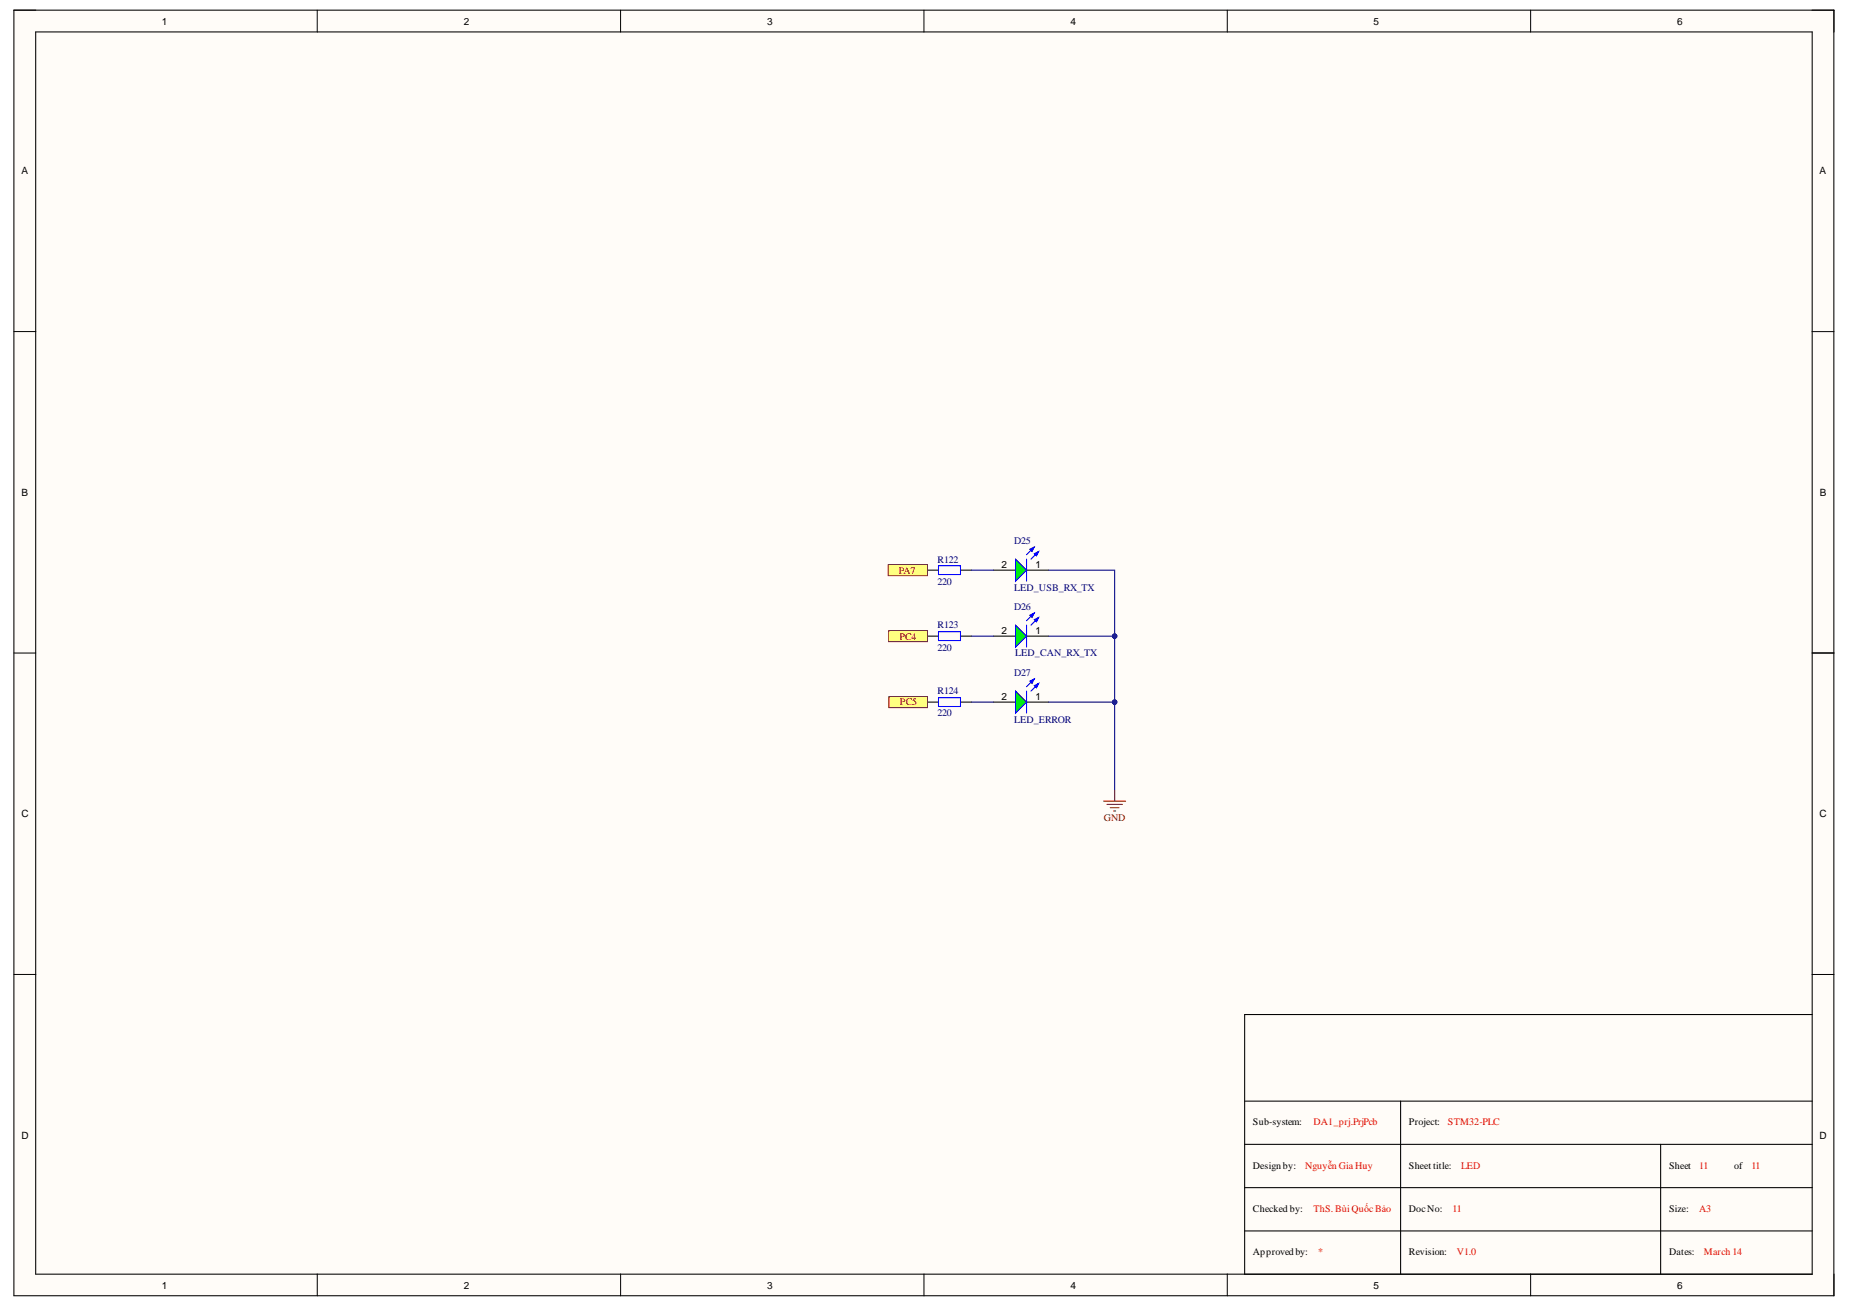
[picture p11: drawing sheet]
<svg xmlns="http://www.w3.org/2000/svg" width="297mm" height="210mm" viewBox="0 0 297 210" stroke-linecap="round" stroke-linejoin="round" font-family="sans-serif">
<g fill="#fffcf8">
<path d="M2.2 1.6h292.3v206.5h-292.3z" fill-rule="evenodd"/>
<path d="M5.8 5.2h285.1v199.4h-285.1z" fill-rule="evenodd"/>
</g>
<g fill="none" stroke="#000" stroke-width=".16">
<path d="M2.2 1.6h3.6M50.9 1.6v3.6M99.6 1.6v3.6M148.3 1.6v3.6M197.1 1.6v3.6M245.8 1.6v3.6M290.9 1.6h3.6v3.6M2.2 53.3h3.6M290.9 53.3h3.6M2.2 104.9h3.6M290.9 104.9h3.6M2.2 156.5h3.6"/>
<path d="M290.9 156.5h3.6M50.9 204.6v3.5M99.6 204.6v3.5M148.4 204.6v3.5M197.1 204.6v3.5M245.8 204.6v3.5M294.5 204.6v3.5"/>
</g>
<path d="M2.2 1.6h292.2v206.5h-292.2zM5.7 5.1h285.3v199.5h-285.3zM159.5 91.6h3.6M164.8 91.6h3.6M291 104.9h3.5M199.8 176.8h91.2M224.9 176.8v27.8M291 162.9h-91.2v41.7M199.8 183.8h91.2M199.8 190.7h91.2M199.8 197.7h91.2M266.6 183.8v20.8" fill="none" stroke="#000" stroke-width=".17"/>
<path d="M163.1 89.8l1.7 1.8-1.7 1.7z" fill="#0f0"/>
<path d="M163.1 89.8l1.7 1.8-1.7 1.7zM166.1 87.9l-1.3 1.2M166.8 88.6l-1.3 1.2" fill="none" stroke="#00f" stroke-width=".17"/>
<path d="M166.1 88.9l.7-.3-.4 .7z" fill="#00f"/>
<path d="M166.1 88.9l.7-.3-.4 .7z" fill="none" stroke="#00f" stroke-width=".17"/>
<path d="M165.4 88.2l.7-.3-.4 .7z" fill="#00f"/>
<path d="M164.8 89.8v3.5M165.4 88.2l.7-.3-.4 .7z" fill="none" stroke="#00f" stroke-width=".17"/>
<path d="M159.5 102.2h3.6M164.8 102.2h3.6" fill="none" stroke="#000" stroke-width=".17"/>
<path d="M163.1 100.4l1.7 1.8-1.7 1.7z" fill="#0f0"/>
<path d="M166.1 98.5l-1.3 1.2M166.8 99.2l-1.3 1.2M163.1 100.4l1.7 1.8-1.7 1.7z" fill="none" stroke="#00f" stroke-width=".17"/>
<path d="M166.1 99.5l.7-.3-.4 .7z" fill="#00f"/>
<path d="M166.1 99.5l.7-.3-.4 .7z" fill="none" stroke="#00f" stroke-width=".17"/>
<path d="M165.4 98.8l.7-.3-.4 .7z" fill="#00f"/>
<path d="M165.4 98.8l.7-.3-.4 .7zM164.8 100.4v3.5" fill="none" stroke="#00f" stroke-width=".17"/>
<path d="M159.5 112.8h3.6M164.8 112.8h3.6" fill="none" stroke="#000" stroke-width=".17"/>
<path d="M163.1 111l1.7 1.8-1.7 1.7z" fill="#0f0"/>
<path d="M163.1 111l1.7 1.8-1.7 1.7zM166.1 109l-1.3 1.3M166.8 109.8l-1.3 1.2" fill="none" stroke="#00f" stroke-width=".17"/>
<path d="M166.1 110.1l.7-.3-.4 .7z" fill="#00f"/>
<path d="M166.1 110.1l.7-.3-.4 .7z" fill="none" stroke="#00f" stroke-width=".17"/>
<path d="M165.4 109.4l.7-.4-.4 .8z" fill="#00f"/>
<path d="M150.7 90.9h3.5v1.4h-3.5zM150.7 101.5h3.5v1.4h-3.5zM150.7 112.1h3.5v1.4h-3.5zM164.8 111v3.5M165.4 109.4l.7-.4-.4 .8z" fill="none" stroke="#00f" stroke-width=".17"/>
<path d="M177.2 128.7h3.5M177.7 129.2h2.5M178.3 129.7h1.4M178.8 130.2h.3M179 126.9v1.8" fill="none" stroke="#800000" stroke-width=".17"/>
<path d="M148.9 91.6h1.8M154.2 91.6h1.8M148.9 102.2h1.8M148.9 112.8h1.8M154.2 102.2h1.8M154.2 112.8h1.8" fill="none" stroke="#000" stroke-width=".17"/>
<path d="M142.6 90.7h6.3v1.7h-6.3z" fill-rule="evenodd" fill="#ffff80"/>
<path d="M142.6 90.7h6.3v1.7h-6.3z" fill="none" stroke="#800000" stroke-width=".16"/>
<path d="M142.7 101.3h6.2v1.7h-6.2z" fill-rule="evenodd" fill="#ffff80"/>
<path d="M142.7 101.3h6.2v1.7h-6.2z" fill="none" stroke="#800000" stroke-width=".16"/>
<path d="M142.7 111.9h6.2v1.7h-6.2z" fill-rule="evenodd" fill="#ffff80"/>
<path d="M142.7 111.9h6.2v1.7h-6.2z" fill="none" stroke="#800000" stroke-width=".16"/>
<path d="M168.4 91.6h10.6v35.3" fill="none" stroke="#000080" stroke-width=".17"/>
<circle cx="179" cy="102.2" r=".35" fill="#000080"/>
<circle cx="179" cy="102.2" r=".35" fill="none" stroke="#000080" stroke-width=".16"/>
<circle cx="179" cy="112.8" r=".35" fill="#000080"/>
<circle cx="179" cy="112.8" r=".35" fill="none" stroke="#000080" stroke-width=".16"/>
<path d="M168.4 102.2h10.6" fill="none" stroke="#000080" stroke-width=".17"/>
<circle cx="179" cy="102.2" r=".35" fill="#000080"/>
<circle cx="179" cy="102.2" r=".35" fill="none" stroke="#000080" stroke-width=".16"/>
<path d="M168.4 112.8h10.6" fill="none" stroke="#000080" stroke-width=".17"/>
<circle cx="179" cy="112.8" r=".35" fill="#000080"/>
<circle cx="179" cy="112.8" r=".35" fill="none" stroke="#000080" stroke-width=".16"/>
<path d="M156 91.6h3.5M156 102.2h3.5M156 112.8h3.5" fill="none" stroke="#000080" stroke-width=".17"/>
<g font-size="1.6">
<text x="26" y="4">1</text>
<text x="74.4" y="4">2</text>
<text x="123.2" y="4">3</text>
<text x="171.9" y="4">4</text>
<text x="220.5" y="4">5</text>
<text x="269.3" y="4">6</text>
<text x="3.5" y="28">A</text>
<text x="292.1" y="28">A</text>
<text x="3.5" y="79.6">B</text>
<text x="292.2" y="79.6">B</text>
<text x="160.8" y="91.2">2</text>
<text x="166.2" y="91.2">1</text>
<text x="160.8" y="101.9">2</text>
<text x="166.2" y="101.9">1</text>
<text x="160.8" y="112.4">2</text>
<text x="166.2" y="112.4">1</text>
<text x="3.5" y="131.3">C</text>
<text x="292.1" y="131.3">C</text>
<text x="3.5" y="182.8">D</text>
<text x="201.2" y="180.6">Sub-system:</text>
<text x="226.2" y="180.6">Project:</text>
<text x="292.1" y="182.8">D</text>
<text x="201.2" y="187.7">Design by:</text>
<text x="226.2" y="187.7">Sheet title:</text>
<text x="268" y="187.7">Sheet</text>
<text x="278.4" y="187.7">of</text>
<text x="201.2" y="194.6">Checked by:</text>
<text x="226.2" y="194.6">DocNo:</text>
<text x="268" y="194.6">Size:</text>
<text x="201.2" y="201.5">Approved by:</text>
<text x="226.2" y="201.5">Revision:</text>
<text x="268" y="201.5">Dates:</text>
<text x="26" y="206.9">1</text>
<text x="74.4" y="206.9">2</text>
<text x="123.2" y="206.9">3</text>
<text x="171.9" y="206.9">4</text>
<text x="220.5" y="206.9">5</text>
<text x="269.3" y="206.9">6</text>
</g>
<g font-size="1.6" fill="#000080">
<text x="162.9" y="87.3">D25</text>
<text x="150.5" y="90.4">R122</text>
<text x="150.5" y="93.9">220</text>
<text x="162.9" y="94.9">LED_USB_RX_TX</text>
<text x="150.5" y="100.9">R123</text>
<text x="162.9" y="98">D26</text>
<text x="150.5" y="104.5">220</text>
<text x="163" y="105.3">LED_CAN_RX_TX</text>
<text x="150.5" y="111.5">R124</text>
<text x="162.9" y="108.5">D27</text>
<text x="150.5" y="115">220</text>
<text x="162.9" y="116.1">LED_ERROR</text>
</g>
<g font-size="1.6" fill="#800000">
<text x="144.3" y="92.1">PA7</text>
<text x="144.4" y="102.7">PC4</text>
<text x="144.5" y="113.3">PC5</text>
<text x="177.2" y="131.9">GND</text>
</g>
<g font-size="1.6" fill="#f00">
<text x="210.9" y="180.6">DA1_prj.PrjPcb</text>
<text x="232.5" y="180.6">STM32-PLC</text>
<text x="209.6" y="187.7">Nguyễn Gia Huy</text>
<text x="234.6" y="187.7">LED</text>
<text x="272.8" y="187.7">11</text>
<text x="281.2" y="187.7">11</text>
<text x="210.9" y="194.6">ThS. BùiQuốcBảo</text>
<text x="233.2" y="194.6">11</text>
<text x="272.8" y="194.6">A3</text>
<text x="211.7" y="201.5">*</text>
<text x="233.9" y="201.5">V1.0</text>
<text x="273.6" y="201.5">March 14</text>
</g>
</svg>
